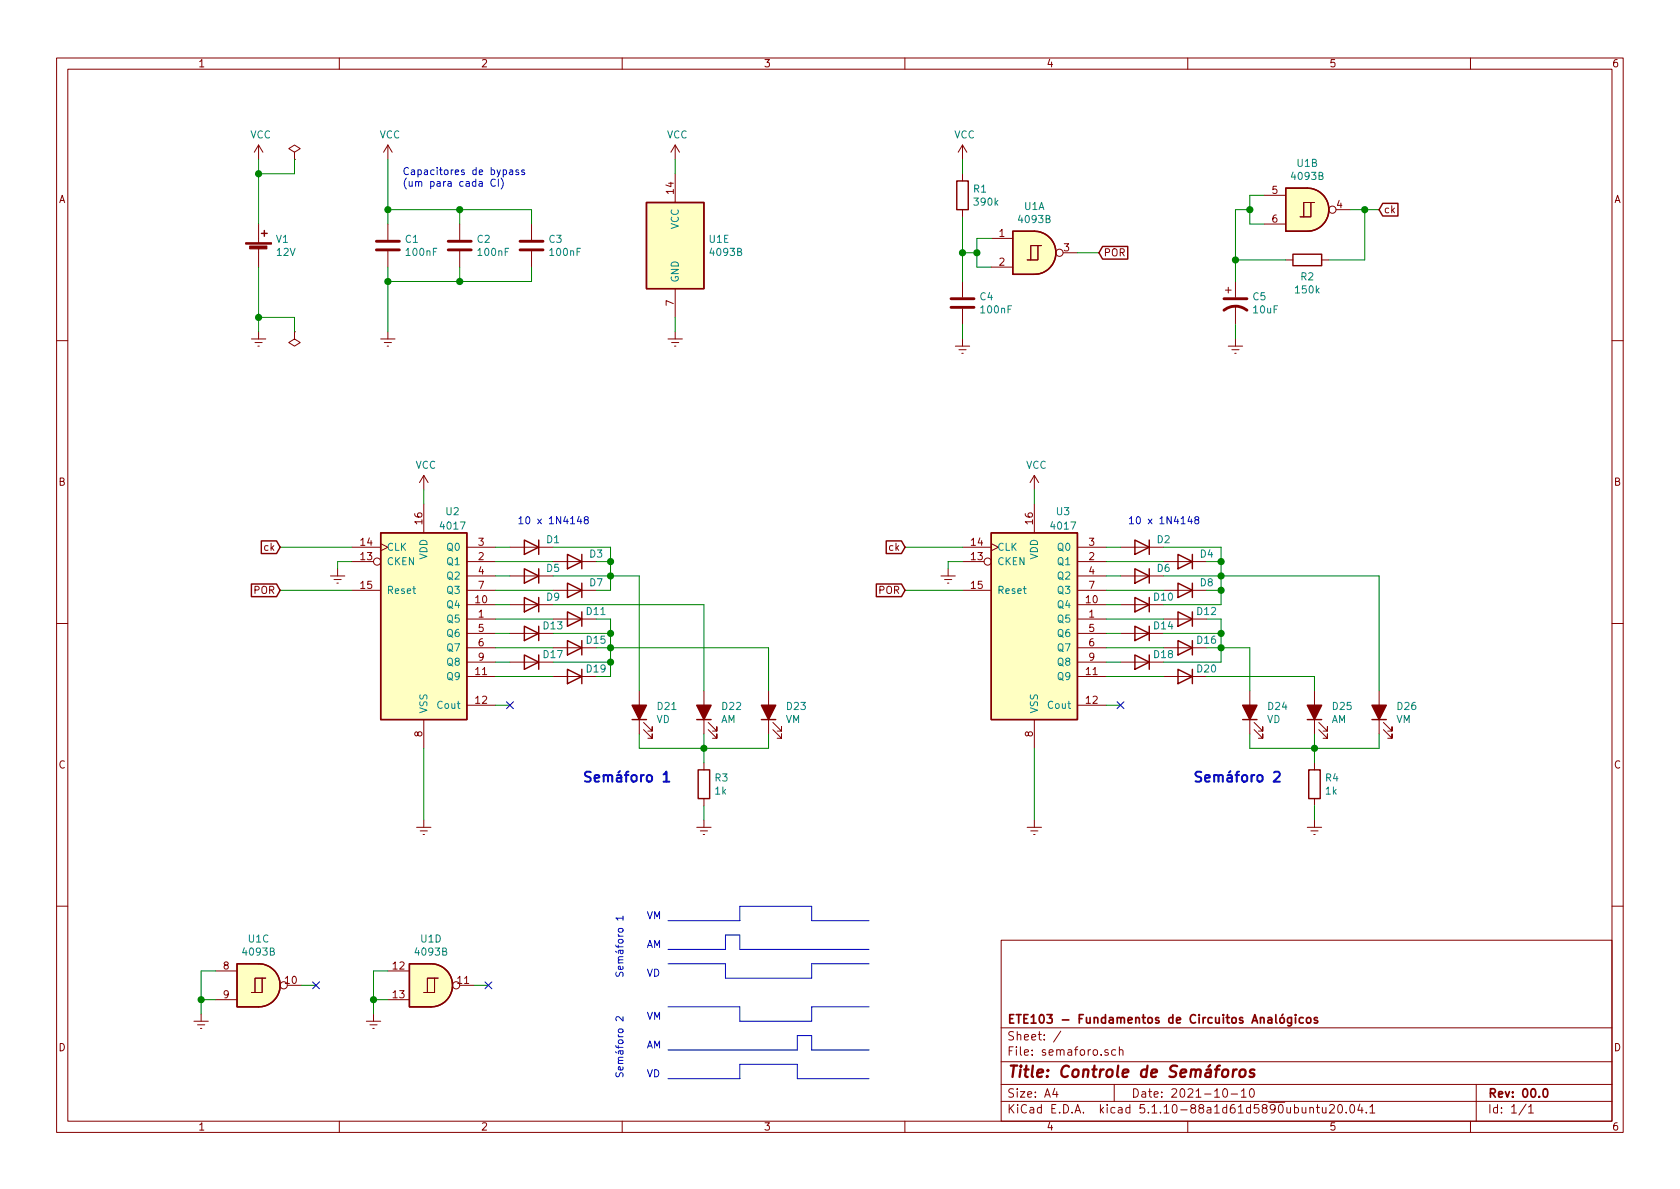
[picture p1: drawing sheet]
EESchema Schematic File Version 4
EELAYER 30 0
EELAYER END
$Descr A4 11693 8268
encoding utf-8
Sheet 1 1
Title "Controle de Semáforos"
Date "2021-10-10"
Rev "00.0"
Comp "ETE103 - Fundamentos de Circuitos Analógicos"
Comment1 ""
Comment2 ""
Comment3 ""
Comment4 ""
$EndDescr
$Comp
L Diode:1N4148 D1
U 1 1
P 3700 3800
F 0 "D1" H 3550 3750 50  0000 C CNN
F 1 "1N4148" H 3700 3674 50  0001 C CNN
F 2 "Diode_THT:D_DO-35_SOD27_P7.62mm_Horizontal" H 3700 3625 50  0001 C CNN
F 3 "https://assets.nexperia.com/documents/data-sheet/1N4148_1N4448.pdf" H 3700 3800 50  0001 C CNN
	1    3700 3800
	-1   0    0    1   
$EndComp
$Comp
L 4xxx:4017 U2
U 1 1
P 2950 4300
F 0 "U2" H 3150 5050 50  0000 C CNN
F 1 "4017" H 3150 4950 50  0000 C CNN
F 2 "" H 2950 4300 50  0001 C CNN
F 3 "http://www.intersil.com/content/dam/Intersil/documents/cd40/cd4017bms-22bms.pdf" H 2950 4300 50  0001 C CNN
	1    2950 4300
	1    0    0    -1  
$EndComp
$Comp
L Diode:1N4148 D3
U 1 1
P 4000 3900
F 0 "D3" H 3850 3850 50  0000 C CNN
F 1 "1N4148" H 4000 3774 50  0001 C CNN
F 2 "Diode_THT:D_DO-35_SOD27_P7.62mm_Horizontal" H 4000 3725 50  0001 C CNN
F 3 "https://assets.nexperia.com/documents/data-sheet/1N4148_1N4448.pdf" H 4000 3900 50  0001 C CNN
	1    4000 3900
	-1   0    0    1   
$EndComp
$Comp
L Diode:1N4148 D5
U 1 1
P 3700 4000
F 0 "D5" H 3550 3950 50  0000 C CNN
F 1 "1N4148" H 3700 3874 50  0001 C CNN
F 2 "Diode_THT:D_DO-35_SOD27_P7.62mm_Horizontal" H 3700 3825 50  0001 C CNN
F 3 "https://assets.nexperia.com/documents/data-sheet/1N4148_1N4448.pdf" H 3700 4000 50  0001 C CNN
	1    3700 4000
	-1   0    0    1   
$EndComp
$Comp
L Diode:1N4148 D9
U 1 1
P 3700 4200
F 0 "D9" H 3550 4150 50  0000 C CNN
F 1 "1N4148" H 3700 4074 50  0001 C CNN
F 2 "Diode_THT:D_DO-35_SOD27_P7.62mm_Horizontal" H 3700 4025 50  0001 C CNN
F 3 "https://assets.nexperia.com/documents/data-sheet/1N4148_1N4448.pdf" H 3700 4200 50  0001 C CNN
	1    3700 4200
	-1   0    0    1   
$EndComp
$Comp
L Diode:1N4148 D13
U 1 1
P 3700 4400
F 0 "D13" H 3550 4350 50  0000 C CNN
F 1 "1N4148" H 3700 4274 50  0001 C CNN
F 2 "Diode_THT:D_DO-35_SOD27_P7.62mm_Horizontal" H 3700 4225 50  0001 C CNN
F 3 "https://assets.nexperia.com/documents/data-sheet/1N4148_1N4448.pdf" H 3700 4400 50  0001 C CNN
	1    3700 4400
	-1   0    0    1   
$EndComp
$Comp
L Diode:1N4148 D17
U 1 1
P 3700 4600
F 0 "D17" H 3550 4550 50  0000 C CNN
F 1 "1N4148" H 3700 4474 50  0001 C CNN
F 2 "Diode_THT:D_DO-35_SOD27_P7.62mm_Horizontal" H 3700 4425 50  0001 C CNN
F 3 "https://assets.nexperia.com/documents/data-sheet/1N4148_1N4448.pdf" H 3700 4600 50  0001 C CNN
	1    3700 4600
	-1   0    0    1   
$EndComp
$Comp
L Diode:1N4148 D7
U 1 1
P 4000 4100
F 0 "D7" H 3850 4050 50  0000 C CNN
F 1 "1N4148" H 4000 3974 50  0001 C CNN
F 2 "Diode_THT:D_DO-35_SOD27_P7.62mm_Horizontal" H 4000 3925 50  0001 C CNN
F 3 "https://assets.nexperia.com/documents/data-sheet/1N4148_1N4448.pdf" H 4000 4100 50  0001 C CNN
	1    4000 4100
	-1   0    0    1   
$EndComp
$Comp
L Diode:1N4148 D11
U 1 1
P 4000 4300
F 0 "D11" H 3850 4250 50  0000 C CNN
F 1 "1N4148" H 4000 4174 50  0001 C CNN
F 2 "Diode_THT:D_DO-35_SOD27_P7.62mm_Horizontal" H 4000 4125 50  0001 C CNN
F 3 "https://assets.nexperia.com/documents/data-sheet/1N4148_1N4448.pdf" H 4000 4300 50  0001 C CNN
	1    4000 4300
	-1   0    0    1   
$EndComp
$Comp
L Diode:1N4148 D15
U 1 1
P 4000 4500
F 0 "D15" H 3850 4450 50  0000 C CNN
F 1 "1N4148" H 4000 4374 50  0001 C CNN
F 2 "Diode_THT:D_DO-35_SOD27_P7.62mm_Horizontal" H 4000 4325 50  0001 C CNN
F 3 "https://assets.nexperia.com/documents/data-sheet/1N4148_1N4448.pdf" H 4000 4500 50  0001 C CNN
	1    4000 4500
	-1   0    0    1   
$EndComp
$Comp
L Diode:1N4148 D19
U 1 1
P 4000 4700
F 0 "D19" H 3850 4650 50  0000 C CNN
F 1 "1N4148" H 4000 4574 50  0001 C CNN
F 2 "Diode_THT:D_DO-35_SOD27_P7.62mm_Horizontal" H 4000 4525 50  0001 C CNN
F 3 "https://assets.nexperia.com/documents/data-sheet/1N4148_1N4448.pdf" H 4000 4700 50  0001 C CNN
	1    4000 4700
	-1   0    0    1   
$EndComp
Wire Wire Line
	3450 3800 3550 3800
Wire Wire Line
	3450 4000 3550 4000
Wire Wire Line
	3450 4200 3550 4200
Wire Wire Line
	3450 4400 3550 4400
Wire Wire Line
	3450 4600 3550 4600
Wire Wire Line
	3450 3900 3850 3900
Wire Wire Line
	3450 4100 3850 4100
Wire Wire Line
	3450 4300 3850 4300
Wire Wire Line
	3450 4500 3850 4500
Wire Wire Line
	3450 4700 3850 4700
Wire Wire Line
	4150 3900 4250 3900
Wire Wire Line
	4150 4100 4250 4100
Wire Wire Line
	4150 4300 4250 4300
Wire Wire Line
	4150 4500 4250 4500
Wire Wire Line
	4150 4700 4250 4700
Wire Wire Line
	3850 3800 4250 3800
Wire Wire Line
	3850 4000 4250 4000
Wire Wire Line
	3850 4400 4250 4400
Wire Wire Line
	3850 4600 4250 4600
Wire Wire Line
	4250 3800 4250 3900
Connection ~ 4250 3900
Wire Wire Line
	4250 3900 4250 4000
Connection ~ 4250 4000
Wire Wire Line
	4250 4000 4250 4100
Wire Wire Line
	4250 4300 4250 4400
Connection ~ 4250 4400
Wire Wire Line
	4250 4400 4250 4500
Connection ~ 4250 4500
Wire Wire Line
	4250 4500 4250 4600
Connection ~ 4250 4600
Wire Wire Line
	4250 4600 4250 4700
Wire Wire Line
	3450 4900 3550 4900
NoConn ~ 3550 4900
$Comp
L Diode:1N4148 D2
U 1 1
P 7950 3800
F 0 "D2" H 7800 3750 50  0000 C CNN
F 1 "1N4148" H 7950 3674 50  0001 C CNN
F 2 "Diode_THT:D_DO-35_SOD27_P7.62mm_Horizontal" H 7950 3625 50  0001 C CNN
F 3 "https://assets.nexperia.com/documents/data-sheet/1N4148_1N4448.pdf" H 7950 3800 50  0001 C CNN
	1    7950 3800
	-1   0    0    1   
$EndComp
$Comp
L 4xxx:4017 U3
U 1 1
P 7200 4300
F 0 "U3" H 7400 5050 50  0000 C CNN
F 1 "4017" H 7400 4950 50  0000 C CNN
F 2 "" H 7200 4300 50  0001 C CNN
F 3 "http://www.intersil.com/content/dam/Intersil/documents/cd40/cd4017bms-22bms.pdf" H 7200 4300 50  0001 C CNN
	1    7200 4300
	1    0    0    -1  
$EndComp
$Comp
L Diode:1N4148 D4
U 1 1
P 8250 3900
F 0 "D4" H 8100 3850 50  0000 C CNN
F 1 "1N4148" H 8250 3774 50  0001 C CNN
F 2 "Diode_THT:D_DO-35_SOD27_P7.62mm_Horizontal" H 8250 3725 50  0001 C CNN
F 3 "https://assets.nexperia.com/documents/data-sheet/1N4148_1N4448.pdf" H 8250 3900 50  0001 C CNN
	1    8250 3900
	-1   0    0    1   
$EndComp
$Comp
L Diode:1N4148 D6
U 1 1
P 7950 4000
F 0 "D6" H 7800 3950 50  0000 C CNN
F 1 "1N4148" H 7950 3874 50  0001 C CNN
F 2 "Diode_THT:D_DO-35_SOD27_P7.62mm_Horizontal" H 7950 3825 50  0001 C CNN
F 3 "https://assets.nexperia.com/documents/data-sheet/1N4148_1N4448.pdf" H 7950 4000 50  0001 C CNN
	1    7950 4000
	-1   0    0    1   
$EndComp
$Comp
L Diode:1N4148 D10
U 1 1
P 7950 4200
F 0 "D10" H 7800 4150 50  0000 C CNN
F 1 "1N4148" H 7950 4074 50  0001 C CNN
F 2 "Diode_THT:D_DO-35_SOD27_P7.62mm_Horizontal" H 7950 4025 50  0001 C CNN
F 3 "https://assets.nexperia.com/documents/data-sheet/1N4148_1N4448.pdf" H 7950 4200 50  0001 C CNN
	1    7950 4200
	-1   0    0    1   
$EndComp
$Comp
L Diode:1N4148 D14
U 1 1
P 7950 4400
F 0 "D14" H 7800 4350 50  0000 C CNN
F 1 "1N4148" H 7950 4274 50  0001 C CNN
F 2 "Diode_THT:D_DO-35_SOD27_P7.62mm_Horizontal" H 7950 4225 50  0001 C CNN
F 3 "https://assets.nexperia.com/documents/data-sheet/1N4148_1N4448.pdf" H 7950 4400 50  0001 C CNN
	1    7950 4400
	-1   0    0    1   
$EndComp
$Comp
L Diode:1N4148 D18
U 1 1
P 7950 4600
F 0 "D18" H 7800 4550 50  0000 C CNN
F 1 "1N4148" H 7950 4474 50  0001 C CNN
F 2 "Diode_THT:D_DO-35_SOD27_P7.62mm_Horizontal" H 7950 4425 50  0001 C CNN
F 3 "https://assets.nexperia.com/documents/data-sheet/1N4148_1N4448.pdf" H 7950 4600 50  0001 C CNN
	1    7950 4600
	-1   0    0    1   
$EndComp
$Comp
L Diode:1N4148 D8
U 1 1
P 8250 4100
F 0 "D8" H 8100 4050 50  0000 C CNN
F 1 "1N4148" H 8250 3974 50  0001 C CNN
F 2 "Diode_THT:D_DO-35_SOD27_P7.62mm_Horizontal" H 8250 3925 50  0001 C CNN
F 3 "https://assets.nexperia.com/documents/data-sheet/1N4148_1N4448.pdf" H 8250 4100 50  0001 C CNN
	1    8250 4100
	-1   0    0    1   
$EndComp
$Comp
L Diode:1N4148 D12
U 1 1
P 8250 4300
F 0 "D12" H 8100 4250 50  0000 C CNN
F 1 "1N4148" H 8250 4174 50  0001 C CNN
F 2 "Diode_THT:D_DO-35_SOD27_P7.62mm_Horizontal" H 8250 4125 50  0001 C CNN
F 3 "https://assets.nexperia.com/documents/data-sheet/1N4148_1N4448.pdf" H 8250 4300 50  0001 C CNN
	1    8250 4300
	-1   0    0    1   
$EndComp
$Comp
L Diode:1N4148 D16
U 1 1
P 8250 4500
F 0 "D16" H 8100 4450 50  0000 C CNN
F 1 "1N4148" H 8250 4374 50  0001 C CNN
F 2 "Diode_THT:D_DO-35_SOD27_P7.62mm_Horizontal" H 8250 4325 50  0001 C CNN
F 3 "https://assets.nexperia.com/documents/data-sheet/1N4148_1N4448.pdf" H 8250 4500 50  0001 C CNN
	1    8250 4500
	-1   0    0    1   
$EndComp
$Comp
L Diode:1N4148 D20
U 1 1
P 8250 4700
F 0 "D20" H 8100 4650 50  0000 C CNN
F 1 "1N4148" H 8250 4574 50  0001 C CNN
F 2 "Diode_THT:D_DO-35_SOD27_P7.62mm_Horizontal" H 8250 4525 50  0001 C CNN
F 3 "https://assets.nexperia.com/documents/data-sheet/1N4148_1N4448.pdf" H 8250 4700 50  0001 C CNN
	1    8250 4700
	-1   0    0    1   
$EndComp
Wire Wire Line
	7700 3800 7800 3800
Wire Wire Line
	7700 4000 7800 4000
Wire Wire Line
	7700 4200 7800 4200
Wire Wire Line
	7700 4400 7800 4400
Wire Wire Line
	7700 4600 7800 4600
Wire Wire Line
	7700 3900 8100 3900
Wire Wire Line
	7700 4100 8100 4100
Wire Wire Line
	7700 4300 8100 4300
Wire Wire Line
	7700 4500 8100 4500
Wire Wire Line
	7700 4700 8100 4700
Wire Wire Line
	8400 3900 8500 3900
Wire Wire Line
	8400 4100 8500 4100
Wire Wire Line
	8400 4300 8500 4300
Wire Wire Line
	8400 4500 8500 4500
Wire Wire Line
	8100 3800 8500 3800
Wire Wire Line
	8100 4000 8500 4000
Wire Wire Line
	8100 4200 8500 4200
Wire Wire Line
	8100 4400 8500 4400
Wire Wire Line
	8100 4600 8500 4600
Wire Wire Line
	8500 3800 8500 3900
Connection ~ 8500 3900
Wire Wire Line
	8500 3900 8500 4000
Connection ~ 8500 4000
Wire Wire Line
	8500 4000 8500 4100
Wire Wire Line
	8500 4300 8500 4400
Connection ~ 8500 4400
Wire Wire Line
	8500 4400 8500 4500
Connection ~ 8500 4500
Wire Wire Line
	8500 4500 8500 4600
Wire Wire Line
	7700 4900 7800 4900
NoConn ~ 7800 4900
Wire Wire Line
	8500 4100 8500 4200
Connection ~ 8500 4100
$Comp
L Device:R R3
U 1 1
P 4900 5450
F 0 "R3" H 4970 5496 50  0000 L CNN
F 1 "1k" H 4970 5405 50  0000 L CNN
F 2 "" V 4830 5450 50  0001 C CNN
F 3 "~" H 4900 5450 50  0001 C CNN
	1    4900 5450
	1    0    0    -1  
$EndComp
$Comp
L Device:LED_ALT D21
U 1 1
P 4450 4950
F 0 "D21" V 4489 4832 50  0000 R CNN
F 1 "VD" V 4398 4832 50  0000 R CNN
F 2 "" H 4450 4950 50  0001 C CNN
F 3 "~" H 4450 4950 50  0001 C CNN
	1    4450 4950
	0    -1   -1   0   
$EndComp
$Comp
L Device:LED_ALT D22
U 1 1
P 4900 4950
F 0 "D22" V 4939 4832 50  0000 R CNN
F 1 "AM" V 4848 4832 50  0000 R CNN
F 2 "" H 4900 4950 50  0001 C CNN
F 3 "~" H 4900 4950 50  0001 C CNN
	1    4900 4950
	0    -1   -1   0   
$EndComp
$Comp
L Device:LED_ALT D23
U 1 1
P 5350 4950
F 0 "D23" V 5389 4832 50  0000 R CNN
F 1 "VM" V 5298 4832 50  0000 R CNN
F 2 "" H 5350 4950 50  0001 C CNN
F 3 "~" H 5350 4950 50  0001 C CNN
	1    5350 4950
	0    -1   -1   0   
$EndComp
Wire Wire Line
	3850 4200 4900 4200
$Comp
L power:Earth #PWR015
U 1 1
P 4900 5700
F 0 "#PWR015" H 4900 5450 50  0001 C CNN
F 1 "Earth" H 4900 5550 50  0001 C CNN
F 2 "" H 4900 5700 50  0001 C CNN
F 3 "~" H 4900 5700 50  0001 C CNN
	1    4900 5700
	1    0    0    -1  
$EndComp
Wire Wire Line
	4900 5600 4900 5700
Wire Wire Line
	4450 5200 4900 5200
Wire Wire Line
	5350 5200 5350 5100
Wire Wire Line
	4450 5100 4450 5200
Wire Wire Line
	4900 5300 4900 5200
Connection ~ 4900 5200
Wire Wire Line
	4900 5200 5350 5200
Wire Wire Line
	4900 5100 4900 5200
$Comp
L power:Earth #PWR014
U 1 1
P 2950 5700
F 0 "#PWR014" H 2950 5450 50  0001 C CNN
F 1 "Earth" H 2950 5550 50  0001 C CNN
F 2 "" H 2950 5700 50  0001 C CNN
F 3 "~" H 2950 5700 50  0001 C CNN
	1    2950 5700
	1    0    0    -1  
$EndComp
$Comp
L power:VCC #PWR010
U 1 1
P 2950 3400
F 0 "#PWR010" H 2950 3250 50  0001 C CNN
F 1 "VCC" H 2965 3573 50  0000 C CNN
F 2 "" H 2950 3400 50  0001 C CNN
F 3 "" H 2950 3400 50  0001 C CNN
	1    2950 3400
	1    0    0    -1  
$EndComp
Wire Wire Line
	2950 3400 2950 3500
Wire Wire Line
	2950 5200 2950 5700
$Comp
L Device:R R4
U 1 1
P 9150 5450
F 0 "R4" H 9220 5496 50  0000 L CNN
F 1 "1k" H 9220 5405 50  0000 L CNN
F 2 "" V 9080 5450 50  0001 C CNN
F 3 "~" H 9150 5450 50  0001 C CNN
	1    9150 5450
	1    0    0    -1  
$EndComp
$Comp
L Device:LED_ALT D24
U 1 1
P 8700 4950
F 0 "D24" V 8739 4832 50  0000 R CNN
F 1 "VD" V 8648 4832 50  0000 R CNN
F 2 "" H 8700 4950 50  0001 C CNN
F 3 "~" H 8700 4950 50  0001 C CNN
	1    8700 4950
	0    -1   -1   0   
$EndComp
$Comp
L Device:LED_ALT D25
U 1 1
P 9150 4950
F 0 "D25" V 9189 4832 50  0000 R CNN
F 1 "AM" V 9098 4832 50  0000 R CNN
F 2 "" H 9150 4950 50  0001 C CNN
F 3 "~" H 9150 4950 50  0001 C CNN
	1    9150 4950
	0    -1   -1   0   
$EndComp
$Comp
L Device:LED_ALT D26
U 1 1
P 9600 4950
F 0 "D26" V 9639 4832 50  0000 R CNN
F 1 "VM" V 9548 4832 50  0000 R CNN
F 2 "" H 9600 4950 50  0001 C CNN
F 3 "~" H 9600 4950 50  0001 C CNN
	1    9600 4950
	0    -1   -1   0   
$EndComp
$Comp
L power:Earth #PWR017
U 1 1
P 9150 5700
F 0 "#PWR017" H 9150 5450 50  0001 C CNN
F 1 "Earth" H 9150 5550 50  0001 C CNN
F 2 "" H 9150 5700 50  0001 C CNN
F 3 "~" H 9150 5700 50  0001 C CNN
	1    9150 5700
	1    0    0    -1  
$EndComp
Wire Wire Line
	9150 5600 9150 5700
Wire Wire Line
	8700 5200 9150 5200
Wire Wire Line
	9600 5200 9600 5100
Wire Wire Line
	8700 5100 8700 5200
Wire Wire Line
	9150 5300 9150 5200
Connection ~ 9150 5200
Wire Wire Line
	9150 5200 9600 5200
Wire Wire Line
	9150 5100 9150 5200
Wire Wire Line
	4900 4200 4900 4800
Wire Wire Line
	4250 4000 4450 4000
Wire Wire Line
	4450 4000 4450 4800
Wire Wire Line
	4250 4500 5350 4500
Wire Wire Line
	5350 4500 5350 4800
Wire Wire Line
	9600 4000 9600 4800
Wire Wire Line
	8500 4000 9600 4000
Wire Wire Line
	8500 4500 8700 4500
Wire Wire Line
	8700 4500 8700 4800
Wire Wire Line
	9150 4700 9150 4800
Wire Wire Line
	8400 4700 9150 4700
$Comp
L power:VCC #PWR011
U 1 1
P 7200 3400
F 0 "#PWR011" H 7200 3250 50  0001 C CNN
F 1 "VCC" H 7215 3573 50  0000 C CNN
F 2 "" H 7200 3400 50  0001 C CNN
F 3 "" H 7200 3400 50  0001 C CNN
	1    7200 3400
	1    0    0    -1  
$EndComp
Wire Wire Line
	7200 3400 7200 3500
$Comp
L power:Earth #PWR016
U 1 1
P 7200 5700
F 0 "#PWR016" H 7200 5450 50  0001 C CNN
F 1 "Earth" H 7200 5550 50  0001 C CNN
F 2 "" H 7200 5700 50  0001 C CNN
F 3 "~" H 7200 5700 50  0001 C CNN
	1    7200 5700
	1    0    0    -1  
$EndComp
Wire Wire Line
	7200 5200 7200 5700
Wire Wire Line
	6700 4100 6300 4100
Wire Wire Line
	2450 3900 2350 3900
$Comp
L power:Earth #PWR012
U 1 1
P 2350 3950
F 0 "#PWR012" H 2350 3700 50  0001 C CNN
F 1 "Earth" H 2350 3800 50  0001 C CNN
F 2 "" H 2350 3950 50  0001 C CNN
F 3 "~" H 2350 3950 50  0001 C CNN
	1    2350 3950
	1    0    0    -1  
$EndComp
Wire Wire Line
	2350 3900 2350 3950
Text GLabel 1950 4100 0    50   Input ~ 0
POR
Wire Wire Line
	2450 3800 1950 3800
Text GLabel 1950 3800 0    50   Input ~ 0
ck
Wire Wire Line
	1950 4100 2450 4100
Text GLabel 6300 4100 0    50   Input ~ 0
POR
Text GLabel 6300 3800 0    50   Input ~ 0
ck
Wire Wire Line
	6300 3800 6700 3800
$Comp
L power:Earth #PWR013
U 1 1
P 6600 3950
F 0 "#PWR013" H 6600 3700 50  0001 C CNN
F 1 "Earth" H 6600 3800 50  0001 C CNN
F 2 "" H 6600 3950 50  0001 C CNN
F 3 "~" H 6600 3950 50  0001 C CNN
	1    6600 3950
	1    0    0    -1  
$EndComp
Wire Wire Line
	6700 3900 6600 3900
Wire Wire Line
	6600 3900 6600 3950
$Comp
L Device:Battery_Cell V1
U 1 1
P 1800 1750
F 0 "V1" H 1918 1846 50  0000 L CNN
F 1 "12V" H 1918 1755 50  0000 L CNN
F 2 "" V 1800 1810 50  0001 C CNN
F 3 "~" V 1800 1810 50  0001 C CNN
	1    1800 1750
	1    0    0    -1  
$EndComp
$Comp
L power:Earth #PWR05
U 1 1
P 1800 2300
F 0 "#PWR05" H 1800 2050 50  0001 C CNN
F 1 "Earth" H 1800 2150 50  0001 C CNN
F 2 "" H 1800 2300 50  0001 C CNN
F 3 "~" H 1800 2300 50  0001 C CNN
	1    1800 2300
	1    0    0    -1  
$EndComp
$Comp
L power:VCC #PWR01
U 1 1
P 1800 1100
F 0 "#PWR01" H 1800 950 50  0001 C CNN
F 1 "VCC" H 1815 1273 50  0000 C CNN
F 2 "" H 1800 1100 50  0001 C CNN
F 3 "" H 1800 1100 50  0001 C CNN
	1    1800 1100
	1    0    0    -1  
$EndComp
Wire Wire Line
	1800 1100 1800 1200
Wire Wire Line
	1800 1850 1800 2200
$Comp
L Device:C C1
U 1 1
P 2700 1700
F 0 "C1" H 2815 1746 50  0000 L CNN
F 1 "100nF" H 2815 1655 50  0000 L CNN
F 2 "1uF" H 2738 1550 50  0001 C CNN
F 3 "~" H 2700 1700 50  0001 C CNN
	1    2700 1700
	1    0    0    -1  
$EndComp
$Comp
L power:VCC #PWR02
U 1 1
P 2700 1100
F 0 "#PWR02" H 2700 950 50  0001 C CNN
F 1 "VCC" H 2715 1273 50  0000 C CNN
F 2 "" H 2700 1100 50  0001 C CNN
F 3 "" H 2700 1100 50  0001 C CNN
	1    2700 1100
	1    0    0    -1  
$EndComp
Wire Wire Line
	2700 1100 2700 1450
$Comp
L power:Earth #PWR06
U 1 1
P 2700 2300
F 0 "#PWR06" H 2700 2050 50  0001 C CNN
F 1 "Earth" H 2700 2150 50  0001 C CNN
F 2 "" H 2700 2300 50  0001 C CNN
F 3 "~" H 2700 2300 50  0001 C CNN
	1    2700 2300
	1    0    0    -1  
$EndComp
Wire Wire Line
	2700 1850 2700 1950
$Comp
L Device:C C2
U 1 1
P 3200 1700
F 0 "C2" H 3315 1746 50  0000 L CNN
F 1 "100nF" H 3315 1655 50  0000 L CNN
F 2 "1uF" H 3238 1550 50  0001 C CNN
F 3 "~" H 3200 1700 50  0001 C CNN
	1    3200 1700
	1    0    0    -1  
$EndComp
Wire Wire Line
	3200 1550 3200 1450
Wire Wire Line
	3200 1450 2700 1450
Connection ~ 2700 1450
Wire Wire Line
	2700 1450 2700 1550
Wire Wire Line
	3200 1850 3200 1950
Wire Wire Line
	3200 1950 2700 1950
Connection ~ 2700 1950
Wire Wire Line
	2700 1950 2700 2300
Text GLabel 9600 1450 2    50   Input ~ 0
ck
Wire Wire Line
	9500 1450 9600 1450
Connection ~ 9500 1450
Wire Wire Line
	9500 1800 9500 1450
Wire Wire Line
	9250 1800 9500 1800
Wire Wire Line
	9400 1450 9500 1450
Wire Wire Line
	8600 1800 8600 1450
Connection ~ 8600 1800
Wire Wire Line
	8950 1800 8600 1800
Wire Wire Line
	8700 1450 8700 1550
Connection ~ 8700 1450
Wire Wire Line
	8700 1550 8800 1550
Wire Wire Line
	8700 1350 8700 1450
Wire Wire Line
	8800 1350 8700 1350
Wire Wire Line
	8600 1450 8700 1450
Wire Wire Line
	8600 1950 8600 1800
$Comp
L Device:R R2
U 1 1
P 9100 1800
F 0 "R2" V 9215 1800 50  0000 C CNN
F 1 "150k" V 9306 1800 50  0000 C CNN
F 2 "" V 9030 1800 50  0001 C CNN
F 3 "~" H 9100 1800 50  0001 C CNN
	1    9100 1800
	0    1    1    0   
$EndComp
Wire Wire Line
	8600 2250 8600 2350
$Comp
L power:Earth #PWR09
U 1 1
P 8600 2350
F 0 "#PWR09" H 8600 2100 50  0001 C CNN
F 1 "Earth" H 8600 2200 50  0001 C CNN
F 2 "" H 8600 2350 50  0001 C CNN
F 3 "~" H 8600 2350 50  0001 C CNN
	1    8600 2350
	1    0    0    -1  
$EndComp
$Comp
L Device:CP1 C5
U 1 1
P 8600 2100
F 0 "C5" H 8715 2146 50  0000 L CNN
F 1 "10uF" H 8715 2055 50  0000 L CNN
F 2 "1uF" H 8638 1950 50  0001 C CNN
F 3 "~" H 8600 2100 50  0001 C CNN
	1    8600 2100
	1    0    0    -1  
$EndComp
$Comp
L 4xxx:HEF4093B U1
U 2 1
P 9100 1450
F 0 "U1" H 9100 1775 50  0000 C CNN
F 1 "4093B" H 9100 1684 50  0000 C CNN
F 2 "" H 9100 1450 50  0001 C CNN
F 3 "https://assets.nexperia.com/documents/data-sheet/HEF4093B.pdf" H 9100 1450 50  0001 C CNN
F 4 "4093B" H 9100 1450 50  0001 C CNN "Value"
	2    9100 1450
	1    0    0    -1  
$EndComp
Wire Wire Line
	6700 1750 6700 1950
Connection ~ 6700 1750
Wire Wire Line
	6800 1750 6800 1850
Connection ~ 6800 1750
Wire Wire Line
	6800 1750 6700 1750
Wire Wire Line
	6700 1500 6700 1750
Wire Wire Line
	6800 1650 6800 1750
Wire Wire Line
	6900 1850 6800 1850
Wire Wire Line
	6900 1650 6800 1650
Wire Wire Line
	6700 2250 6700 2350
Wire Wire Line
	6700 1100 6700 1200
$Comp
L Device:R R1
U 1 1
P 6700 1350
F 0 "R1" H 6770 1396 50  0000 L CNN
F 1 "390k" H 6770 1305 50  0000 L CNN
F 2 "" V 6630 1350 50  0001 C CNN
F 3 "~" H 6700 1350 50  0001 C CNN
	1    6700 1350
	1    0    0    -1  
$EndComp
$Comp
L power:VCC #PWR04
U 1 1
P 6700 1100
F 0 "#PWR04" H 6700 950 50  0001 C CNN
F 1 "VCC" H 6715 1273 50  0000 C CNN
F 2 "" H 6700 1100 50  0001 C CNN
F 3 "" H 6700 1100 50  0001 C CNN
	1    6700 1100
	1    0    0    -1  
$EndComp
$Comp
L power:Earth #PWR08
U 1 1
P 6700 2350
F 0 "#PWR08" H 6700 2100 50  0001 C CNN
F 1 "Earth" H 6700 2200 50  0001 C CNN
F 2 "" H 6700 2350 50  0001 C CNN
F 3 "~" H 6700 2350 50  0001 C CNN
	1    6700 2350
	1    0    0    -1  
$EndComp
$Comp
L Device:C C4
U 1 1
P 6700 2100
F 0 "C4" H 6815 2146 50  0000 L CNN
F 1 "100nF" H 6815 2055 50  0000 L CNN
F 2 "1uF" H 6738 1950 50  0001 C CNN
F 3 "~" H 6700 2100 50  0001 C CNN
	1    6700 2100
	1    0    0    -1  
$EndComp
Wire Wire Line
	7500 1750 7650 1750
Text GLabel 7650 1750 2    50   Input ~ 0
POR
$Comp
L 4xxx:HEF4093B U1
U 1 1
P 7200 1750
F 0 "U1" H 7200 2075 50  0000 C CNN
F 1 "4093B" H 7200 1984 50  0000 C CNN
F 2 "" H 7200 1750 50  0001 C CNN
F 3 "https://assets.nexperia.com/documents/data-sheet/HEF4093B.pdf" H 7200 1750 50  0001 C CNN
F 4 "4093B" H 7200 1750 50  0001 C CNN "Value"
	1    7200 1750
	1    0    0    -1  
$EndComp
$Comp
L 4xxx:HEF4093B U1
U 5 1
P 4700 1700
F 0 "U1" H 4930 1746 50  0000 L CNN
F 1 "4093B" H 4930 1655 50  0000 L CNN
F 2 "" H 4700 1700 50  0001 C CNN
F 3 "https://assets.nexperia.com/documents/data-sheet/HEF4093B.pdf" H 4700 1700 50  0001 C CNN
F 4 "4093B" H 4700 1700 50  0001 C CNN "Value"
	5    4700 1700
	1    0    0    -1  
$EndComp
$Comp
L power:VCC #PWR03
U 1 1
P 4700 1100
F 0 "#PWR03" H 4700 950 50  0001 C CNN
F 1 "VCC" H 4715 1273 50  0000 C CNN
F 2 "" H 4700 1100 50  0001 C CNN
F 3 "" H 4700 1100 50  0001 C CNN
	1    4700 1100
	1    0    0    -1  
$EndComp
$Comp
L power:Earth #PWR07
U 1 1
P 4700 2300
F 0 "#PWR07" H 4700 2050 50  0001 C CNN
F 1 "Earth" H 4700 2150 50  0001 C CNN
F 2 "" H 4700 2300 50  0001 C CNN
F 3 "~" H 4700 2300 50  0001 C CNN
	1    4700 2300
	1    0    0    -1  
$EndComp
Wire Wire Line
	4700 1100 4700 1200
Wire Wire Line
	4700 2200 4700 2300
$Comp
L Device:C C3
U 1 1
P 3700 1700
F 0 "C3" H 3815 1746 50  0000 L CNN
F 1 "100nF" H 3815 1655 50  0000 L CNN
F 2 "1uF" H 3738 1550 50  0001 C CNN
F 3 "~" H 3700 1700 50  0001 C CNN
	1    3700 1700
	1    0    0    -1  
$EndComp
Wire Wire Line
	3700 1550 3700 1450
Wire Wire Line
	3700 1450 3200 1450
Connection ~ 3200 1450
Wire Wire Line
	3200 1950 3700 1950
Wire Wire Line
	3700 1950 3700 1850
Connection ~ 3200 1950
$Comp
L 4xxx:HEF4093B U1
U 3 1
P 1800 6850
F 0 "U1" H 1800 7175 50  0000 C CNN
F 1 "4093B" H 1800 7084 50  0000 C CNN
F 2 "" H 1800 6850 50  0001 C CNN
F 3 "https://assets.nexperia.com/documents/data-sheet/HEF4093B.pdf" H 1800 6850 50  0001 C CNN
F 4 "4093B" H 1800 6850 50  0001 C CNN "Value"
	3    1800 6850
	1    0    0    -1  
$EndComp
$Comp
L power:Earth #PWR018
U 1 1
P 1400 7050
F 0 "#PWR018" H 1400 6800 50  0001 C CNN
F 1 "Earth" H 1400 6900 50  0001 C CNN
F 2 "" H 1400 7050 50  0001 C CNN
F 3 "~" H 1400 7050 50  0001 C CNN
	1    1400 7050
	1    0    0    -1  
$EndComp
Wire Wire Line
	1500 6750 1400 6750
Wire Wire Line
	1400 6750 1400 6950
Wire Wire Line
	1500 6950 1400 6950
Connection ~ 1400 6950
Wire Wire Line
	1400 6950 1400 7050
Wire Wire Line
	2100 6850 2200 6850
NoConn ~ 2200 6850
$Comp
L 4xxx:HEF4093B U1
U 4 1
P 3000 6850
F 0 "U1" H 3000 7175 50  0000 C CNN
F 1 "4093B" H 3000 7084 50  0000 C CNN
F 2 "" H 3000 6850 50  0001 C CNN
F 3 "https://assets.nexperia.com/documents/data-sheet/HEF4093B.pdf" H 3000 6850 50  0001 C CNN
F 4 "4093B" H 3000 6850 50  0001 C CNN "Value"
	4    3000 6850
	1    0    0    -1  
$EndComp
$Comp
L power:Earth #PWR019
U 1 1
P 2600 7050
F 0 "#PWR019" H 2600 6800 50  0001 C CNN
F 1 "Earth" H 2600 6900 50  0001 C CNN
F 2 "" H 2600 7050 50  0001 C CNN
F 3 "~" H 2600 7050 50  0001 C CNN
	1    2600 7050
	1    0    0    -1  
$EndComp
Wire Wire Line
	2700 6750 2600 6750
Wire Wire Line
	2600 6750 2600 6950
Wire Wire Line
	2700 6950 2600 6950
Connection ~ 2600 6950
Wire Wire Line
	2600 6950 2600 7050
Wire Wire Line
	3300 6850 3400 6850
NoConn ~ 3400 6850
Text Notes 2800 1300 0    50   ~ 0
Capacitores de bypass\n(um para cada CI)
Text Notes 3600 3650 0    50   ~ 0
10 x 1N4148
Text Notes 7850 3650 0    50   ~ 0
10 x 1N4148
Text Notes 4050 5450 0    70   ~ 14
Semáforo 1
Text Notes 8300 5450 0    70   ~ 14
Semáforo 2
Text Notes 4350 6800 1    50   ~ 0
Semáforo 1
Text Notes 4500 6400 0    50   ~ 0
VM
Wire Notes Line style solid
	4650 6700 5050 6700
Wire Notes Line style solid
	5050 6700 5050 6800
Wire Notes Line style solid
	5050 6800 5650 6800
Wire Notes Line style solid
	5650 6800 5650 6700
Wire Notes Line style solid
	5650 6700 6050 6700
Wire Notes Line style solid
	4650 6600 5050 6600
Wire Notes Line style solid
	5050 6600 5050 6500
Wire Notes Line style solid
	5050 6500 5150 6500
Wire Notes Line style solid
	5150 6500 5150 6600
Wire Notes Line style solid
	5150 6600 6050 6600
Wire Notes Line style solid
	4650 6400 5150 6400
Wire Notes Line style solid
	5150 6400 5150 6300
Wire Notes Line style solid
	5150 6300 5650 6300
Wire Notes Line style solid
	5650 6300 5650 6400
Wire Notes Line style solid
	5650 6400 6050 6400
Text Notes 4500 6600 0    50   ~ 0
AM
Text Notes 4500 6800 0    50   ~ 0
VD
Text Notes 4500 7100 0    50   ~ 0
VM
Text Notes 4500 7300 0    50   ~ 0
AM
Text Notes 4500 7500 0    50   ~ 0
VD
Wire Notes Line style solid
	5150 7100 5650 7100
Wire Notes Line style solid
	5650 7100 5650 7000
Wire Notes Line style solid
	5650 7000 6050 7000
Wire Notes Line style solid
	5150 7100 5150 7000
Wire Notes Line style solid
	5150 7000 4650 7000
Wire Notes Line style solid
	4650 7500 5150 7500
Wire Notes Line style solid
	5150 7500 5150 7400
Wire Notes Line style solid
	5150 7400 5550 7400
Wire Notes Line style solid
	5550 7400 5550 7500
Wire Notes Line style solid
	5550 7500 6050 7500
Wire Notes Line style solid
	4650 7300 5550 7300
Wire Notes Line style solid
	5550 7300 5550 7200
Wire Notes Line style solid
	5550 7200 5650 7200
Wire Notes Line style solid
	5650 7200 5650 7300
Wire Notes Line style solid
	5650 7300 6050 7300
Text Notes 4350 7500 1    50   ~ 0
Semáforo 2
$Comp
L power:PWR_FLAG #FLG01
U 1 1
P 2050 1100
F 0 "#FLG01" H 2050 1175 50  0001 C CNN
F 1 "PWR_FLAG" H 2050 1273 50  0001 C CNN
F 2 "" H 2050 1100 50  0001 C CNN
F 3 "~" H 2050 1100 50  0001 C CNN
	1    2050 1100
	1    0    0    -1  
$EndComp
Wire Wire Line
	2050 1100 2050 1200
Wire Wire Line
	2050 1200 1800 1200
Connection ~ 1800 1200
Wire Wire Line
	1800 1200 1800 1550
$Comp
L power:PWR_FLAG #FLG02
U 1 1
P 2050 2300
F 0 "#FLG02" H 2050 2375 50  0001 C CNN
F 1 "PWR_FLAG" H 2050 2473 50  0001 C CNN
F 2 "" H 2050 2300 50  0001 C CNN
F 3 "~" H 2050 2300 50  0001 C CNN
	1    2050 2300
	-1   0    0    1   
$EndComp
Wire Wire Line
	2050 2300 2050 2200
Wire Wire Line
	2050 2200 1800 2200
Connection ~ 1800 2200
Wire Wire Line
	1800 2200 1800 2300
$EndSCHEMATC
